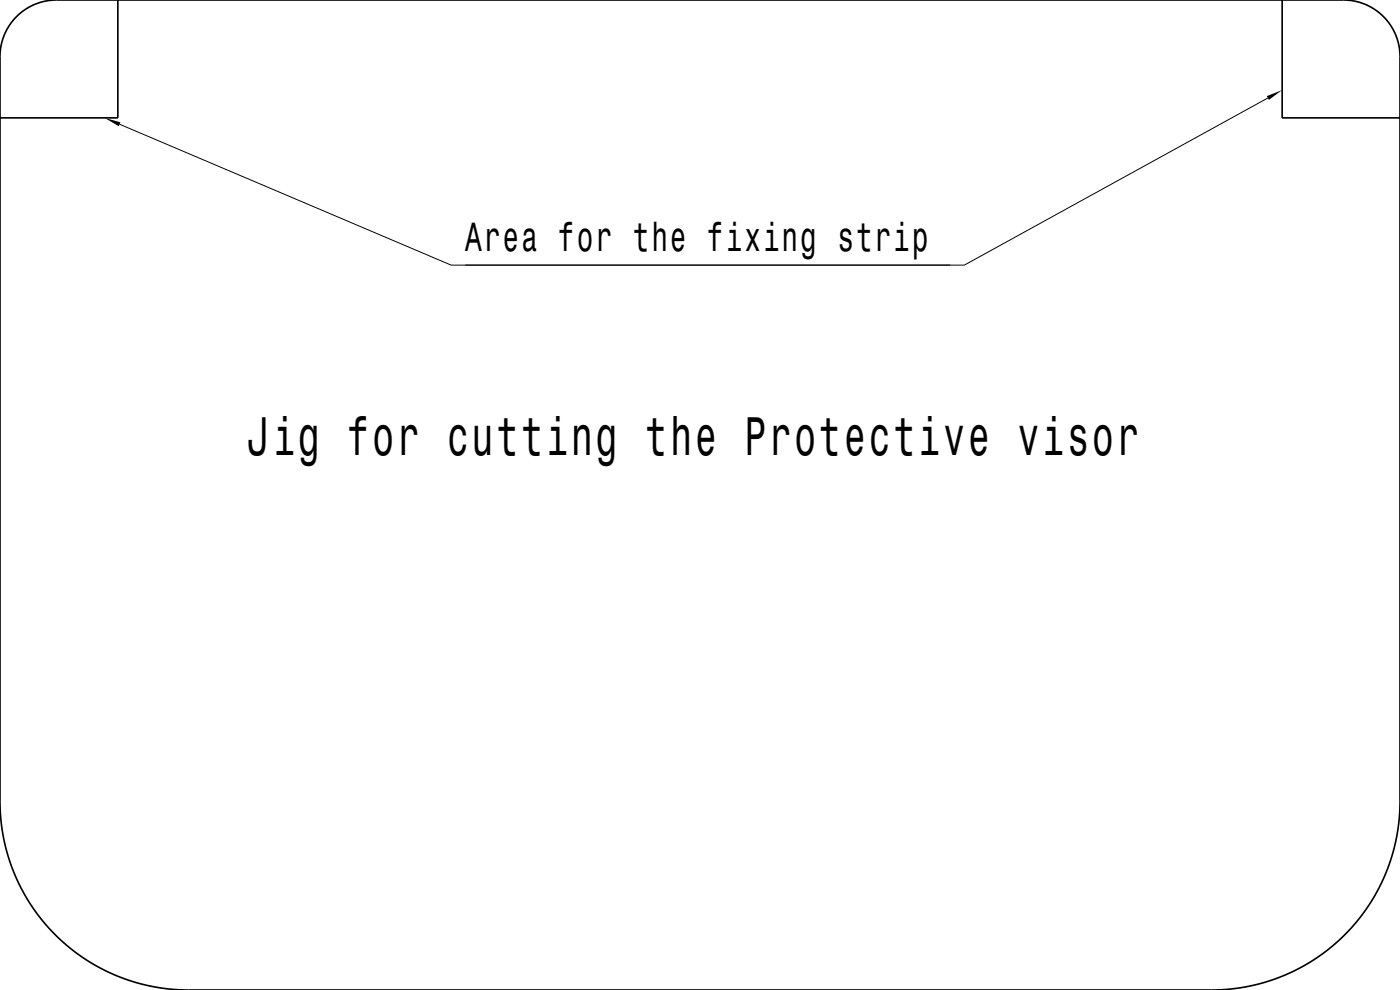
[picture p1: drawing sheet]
<svg xmlns="http://www.w3.org/2000/svg" width="297mm" height="210mm" viewBox="0 0 297 210" stroke-linecap="round" stroke-linejoin="round" font-family="sans-serif">
<path d="M3.5 3.6a12 12 0 0 1 8.5-3.6h273.1a12 12 0 0 1 11.9 12v158.3l-.1 3-.6 4.2-1 4.2-1.5 4-1.6 3.3-2 3.2-2.7 3.6-3.1 3.3-3 2.6-2.6 1.9-2.8 1.6-3 1.4-2.5 1.1-3.1 .9-2.7 .7-2.7 .4-3.5 .3h-218.8l-3.3-.2-3.4-.4-3.5-.8-3.3-1.1-2.8-1.1-3.1-1.6-3-1.8-2.7-2.1-2.6-2.4-2.3-2.3-2.1-2.8-2-2.9-1.4-2.6-1.5-3.5-1.1-3.1-.9-3.6-.5-3.5-.2-3.9v-158.4a12 12 0 0 1 3.5-8.3zM25 0v25h-25M272 0v25h25" fill="none" stroke="#000" stroke-width=".35"/>
<path d="M25.4 26.4l70.3 29.8h105.9M269 20.8l-64.4 35.4h-105.9" fill="none" stroke="#000" stroke-width=".21"/>
<g fill="#000">
<path d="M22.2 25l3.4 .9-.4 .9z" fill-rule="evenodd"/>
<path d="M268.7 20.4l3.3-1.3-2.8 2.1z" fill-rule="evenodd"/>
</g>
<text font-size="11.5" x="52.7" y="96.5">Jig for cutting the Protective visor</text>
<text font-size="8.6" x="98.7" y="53.2">Area for the fixing strip</text>
</svg>
